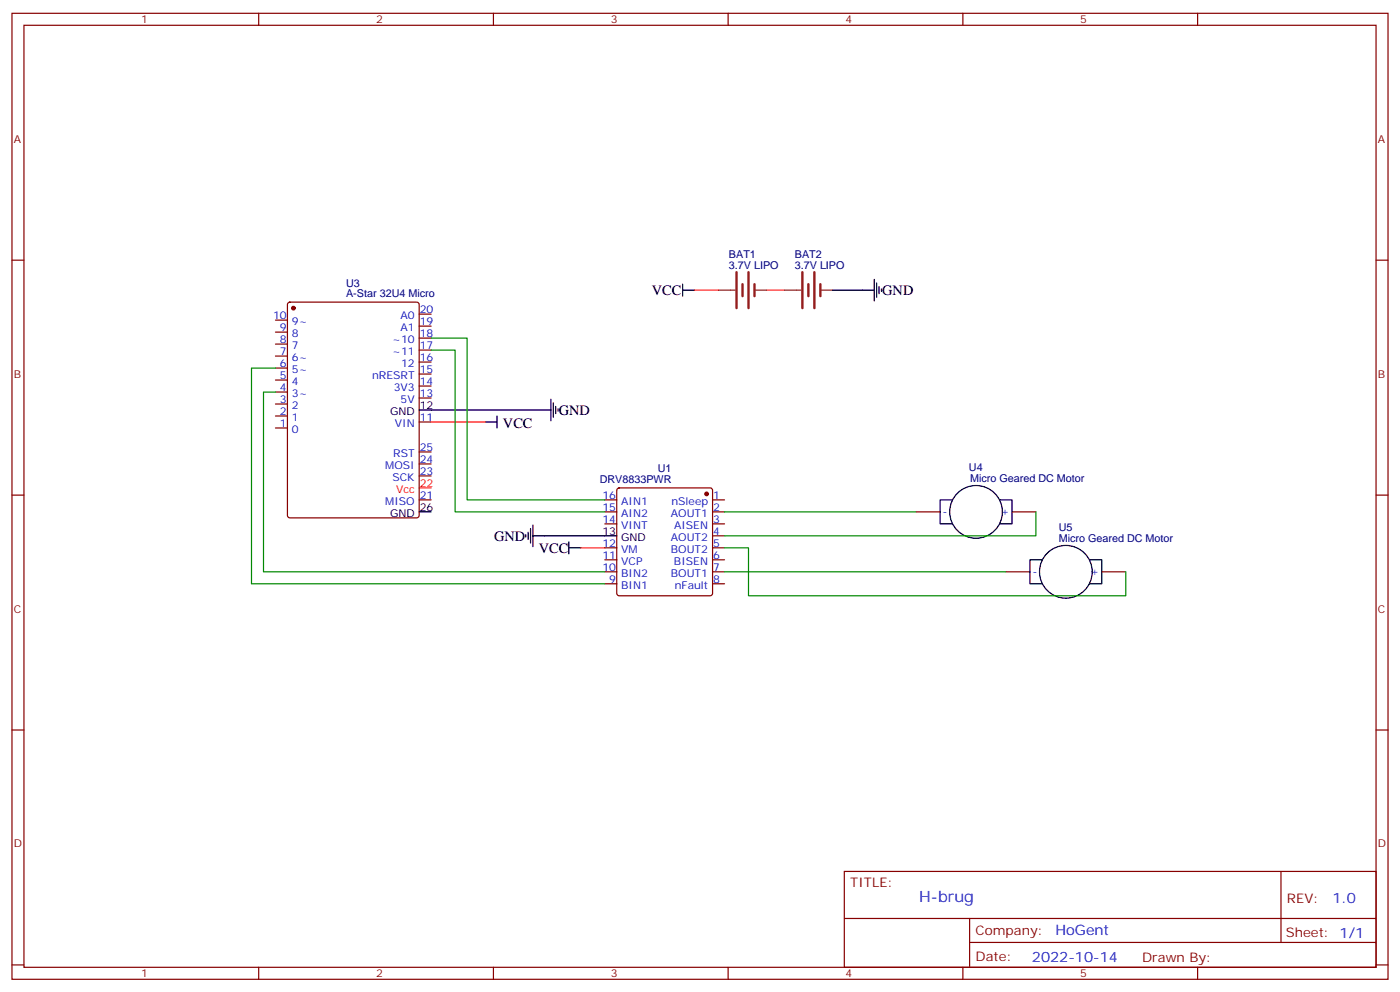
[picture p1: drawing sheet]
<svg xmlns="http://www.w3.org/2000/svg" width="412mm" height="292mm" viewBox="0 0 412 292" stroke-linecap="round" stroke-linejoin="round" font-family="sans-serif">
<g fill="none" stroke="#870000" stroke-width=".35">
<path d="M3.5 3.9h405.4v284.4h-405.4zM7.1 7.4h398.2v277.3h-398.2zM76.2 3.9v3.5M145.3 3.9v3.5M214.5 3.9v3.5M283.6 3.9v3.5M352.8 3.9v3.5M3.5 76.6h3.6M405.3 76.6h3.6M81.1 97.8h3.6M81.1 94.2h3.6M84.9 89.1l.5-.2h37.4l.6 .5 .1 62.3-.5 .7h-37.6l-.7-.4v-62.4z"/>
<path d="M123.5 99.5h3.5M123.5 96h3.5M123.5 92.5h3.5M81.1 118.9h3.6M81.1 115.4h3.6M81.1 111.9h3.6M81.1 108.3h3.6M81.1 104.8h3.6M81.1 101.3h3.6M123.5 117.2h3.5M123.5 113.6h3.5M123.5 110.1h3.5"/>
<path d="M123.5 106.6h3.5M123.5 103h3.5M81.1 126h3.6M81.1 122.4h3.6M123.5 124.2h3.5M123.5 136.6h3.5M123.5 133h3.5M3.5 145.7h3.6M123.5 147.1h3.5M123.5 140.1h3.5M178.2 147.1h3.5M178.2 150.7h3.5"/>
<path d="M178.2 154.2h3.5M181.9 143.8l.5-.2h26.8l.5 .2 .2 .5v30.4l-.2 .5-.5 .2h-26.8l-.5-.3-.2-.4v-30.4zM209.9 147.1h3.5M209.9 150.7h3.5M209.9 154.2h3.5M209.9 157.7h3.5M269.9 150.7h7M298.1 150.7h7.1M405.3 145.7h3.6M178.2 161.3h3.5M178.2 164.8h3.5M178.2 168.3h3.5"/>
<path d="M178.2 171.8h3.5M209.9 161.3h3.5M209.9 164.8h3.5M209.9 168.3h3.5M209.9 171.8h3.5M296.3 168.3h7.1M324.6 168.3h7M3.5 214.9h3.6M405.3 214.9h3.6M248.7 256.5h156.6v28.2h-156.6zM377.3 256.5v20.9M248.7 270.4h156.5"/>
<path d="M285.6 277.4h119.6M285.6 270.4v14.1M3.5 284h3.6M76.2 284.7v3.6M145.3 284.7v3.6M214.5 284.7v3.6M283.6 284.7v3.6M352.8 284.7v3.6M405.3 284h3.6"/>
</g>
<g fill="#870000" stroke="#870000" stroke-width=".35">
<circle cx="208.1" cy="145.4" r=".53"/>
<circle cx="86.4" cy="90.7" r=".53"/>
</g>
<g fill="none" stroke="#000" stroke-width=".35">
<path d="M201.1 85.4h3.5M201.1 83.6v3.6M245.2 85.4h12.3M257.5 82.2v6.4M258.2 83.3v4.2M258.9 84.3v2.2M259.6 85.1v.7M162.3 117.5v6.4M163 118.6v4.2M163.7 119.6v2.1M123.5 120.7h38.8M142.9 124.2h3.5"/>
<path d="M146.4 122.4v3.6M164.4 120.3v.7M123.5 150.7h3.5M154.9 157.4v.7M155.6 156.7v2.1M156.3 155.6v4.2M157 157.7h24.7M157 154.6v6.3M167.6 159.5v3.5M280.5 147.1h-3.6v7.1h3.6M294.6 147.1h3.5v7.1h-3.5M167.6 161.3h3.5"/>
<path d="M306.9 164.8h-3.5v7h3.5M321 164.8h3.6v7h-3.6"/>
<circle cx="287.5" cy="150.7" r="7.8"/>
<circle cx="314" cy="168.3" r="7.8"/>
</g>
<path d="M204.6 85.4h7.1M225.8 85.4h5.3M127 124.2h15.9M123.5 143.6h3.5M171.1 161.3h7.1" fill="none" stroke="#f00" stroke-width=".35"/>
<path d="M127 99.5h10.6v47.6h40.6M81.1 115.4h-3.5v52.9h100.6M81.1 108.3h-7v63.5h104.1M127 103h7.1v47.7h44.1M213.4 150.7h56.5M305.2 150.7v7h-91.8M213.4 161.3h7.1v14.1h111.1v-7.1M213.4 168.3h82.9" fill="none" stroke="#008700" stroke-width=".35"/>
<path d="M217 80.1v10.6M218.7 83.6v3.6M220.5 80.1v10.6M222.2 83.6v3.6M236.4 80.1v10.6M238.1 83.6v3.6M239.9 80.1v10.6M241.7 83.6v3.6" fill="none" stroke="#8c2424" stroke-width=".71"/>
<path d="M211.7 85.4h4.9M222.2 85.4h3.6M231.1 85.4h4.9M241.7 85.4h3.5" fill="none" stroke="#8c2424" stroke-width=".35"/>
<text font-size="4.6" fill="#00f" x="270.8" y="265.5">H-brug</text>
<g font-size="4.2">
<text x="192" y="86.8">VCC</text>
<text x="259.9" y="86.8">GND</text>
<text x="148.2" y="126">VCC</text>
<text x="164.6" y="122.1">GND</text>
<text x="145.5" y="159.1">GND</text>
<text x="158.7" y="162.7">VCC</text>
</g>
<g font-size="4.2" fill="#00f">
<text x="392.5" y="265.8">1.0</text>
<text x="310.9" y="275.3">HoGent</text>
<text x="304" y="283.1">2022-10-14</text>
</g>
<g font-size="3.9" fill="#800">
<text x="250.5" y="261.1">TITLE:</text>
<text x="379.1" y="265.8">REV:</text>
<text x="287.4" y="275.3">Company:</text>
<text x="378.7" y="275.9">Sheet: 1/1</text>
<text x="287.4" y="283">Date:</text>
<text x="336.4" y="283.1">Drawn By:</text>
</g>
<g font-size="3.2" fill="#800">
<text x="41.6" y="6.9">1</text>
<text x="110.8" y="6.9">2</text>
<text x="179.9" y="6.9">3</text>
<text x="249.1" y="6.9">4</text>
<text x="318.2" y="6.9">5</text>
<text x="4.1" y="42">A</text>
<text x="405.9" y="42">A</text>
<text x="4.1" y="111.2">B</text>
<text x="405.9" y="111.2">B</text>
<text x="4.1" y="180.3">C</text>
<text x="405.9" y="180.3">C</text>
<text x="4.1" y="249.4">D</text>
<text x="405.9" y="249.4">D</text>
<text x="41.6" y="287.7">1</text>
<text x="110.8" y="287.7">2</text>
<text x="179.9" y="287.7">3</text>
<text x="249.1" y="287.7">4</text>
<text x="318.2" y="287.7">5</text>
</g>
<g font-size="3.2" fill="#000080">
<text x="214.7" y="75.9">BAT1</text>
<text x="234.1" y="75.9">BAT2</text>
<text x="214.7" y="79.1">3.7V LIPO</text>
<text x="234.1" y="79.1">3.7V LIPO</text>
<text x="102" y="87.6">A-Star 32U4 Micro</text>
<text x="102" y="84.4">U3</text>
<text x="176.7" y="142.2">DRV8833PWR</text>
<text x="193.8" y="139.1">U1</text>
<text x="285.4" y="138.8">U4</text>
<text x="285.8" y="141.9">Micro Geared DC Motor</text>
<text x="311.9" y="159.5">Micro Geared DC Motor</text>
<text x="311.9" y="156.4">U5</text>
</g>
<g font-size="3.2" fill="#00f">
<text x="80.5" y="93.9">10</text>
<text x="86" y="95.6">9~</text>
<text x="118" y="93.9">A0</text>
<text x="123.6" y="95.6">19</text>
<text x="123.6" y="92.1">20</text>
<text x="82.5" y="100.9">8</text>
<text x="82.5" y="97.4">9</text>
<text x="86" y="99.2">8</text>
<text x="115.5" y="100.9">~10</text>
<text x="118" y="97.4">A1</text>
<text x="123.6" y="99.2">18</text>
<text x="82.5" y="108">6</text>
<text x="82.5" y="104.5">7</text>
<text x="86" y="106.2">6~</text>
<text x="86" y="102.7">7</text>
<text x="115.5" y="104.5">~11</text>
<text x="118.1" y="108">12</text>
<text x="123.6" y="106.2">16</text>
<text x="123.6" y="102.7">17</text>
<text x="82.5" y="111.5">5</text>
<text x="86" y="113.3">4</text>
<text x="86" y="109.7">5~</text>
<text x="109.6" y="111.5">nRESRT</text>
<text x="123.6" y="113.3">14</text>
<text x="123.6" y="109.7">15</text>
<text x="82.5" y="118.6">3</text>
<text x="82.5" y="115">4</text>
<text x="86" y="116.8">3~</text>
<text x="116" y="115">3V3</text>
<text x="118" y="118.6">5V</text>
<text x="123.6" y="116.8">13</text>
<text x="82.5" y="125.6">1</text>
<text x="82.5" y="122.1">2</text>
<text x="86" y="123.9">1</text>
<text x="86" y="120.3">2</text>
<text x="116.3" y="125.6">VIN</text>
<text x="123.6" y="123.9">11</text>
<text x="86" y="127.4">0</text>
<text x="113.5" y="138">MOSI</text>
<text x="115.8" y="134.4">RST</text>
<text x="123.6" y="136.2">24</text>
<text x="123.6" y="132.7">25</text>
<text x="115.6" y="141.5">SCK</text>
<text x="123.6" y="139.7">23</text>
<text x="113.5" y="148.6">MISO</text>
<text x="123.6" y="146.8">21</text>
<text x="177.5" y="146.8">16</text>
<text x="183" y="148.6">AIN1</text>
<text x="197.8" y="148.6">nSleep</text>
<text x="210.1" y="146.8">1</text>
<text x="177.5" y="153.8">14</text>
<text x="177.5" y="150.3">15</text>
<text x="183" y="155.6">VINT</text>
<text x="183" y="152.1">AIN2</text>
<text x="197.6" y="152.1">AOUT1</text>
<text x="198.5" y="155.6">AISEN</text>
<text x="210.1" y="150.3">2</text>
<text x="210.1" y="153.8">3</text>
<text x="277.6" y="151.7">-</text>
<text x="294.8" y="151.7">+</text>
<text x="177.5" y="160.9">12</text>
<text x="197.6" y="159.1">AOUT2</text>
<text x="210.1" y="157.4">4</text>
<text x="210.1" y="160.9">5</text>
<text x="177.5" y="168">10</text>
<text x="177.5" y="164.4">11</text>
<text x="183" y="166.2">VCP</text>
<text x="183" y="162.7">VM</text>
<text x="197.6" y="162.7">BOUT2</text>
<text x="198.5" y="166.2">BISEN</text>
<text x="210.1" y="164.4">6</text>
<text x="210.1" y="168">7</text>
<text x="179.5" y="171.5">9</text>
<text x="183" y="173.2">BIN1</text>
<text x="183" y="169.7">BIN2</text>
<text x="197.6" y="169.7">BOUT1</text>
<text x="198.7" y="173.2">nFault</text>
<text x="210.1" y="171.5">8</text>
<text x="304.1" y="169.4">-</text>
<text x="321.3" y="169.4">+</text>
</g>
<g font-size="3.2">
<text x="114.9" y="122.1">GND</text>
<text x="123.6" y="120.3">12</text>
<text x="114.9" y="152.1">GND</text>
<text x="123.6" y="150.3">26</text>
<text x="177.5" y="157.4">13</text>
<text x="183" y="159.1">GND</text>
</g>
<g font-size="3.2" fill="#f00">
<text x="123.6" y="143.3">22</text>
<text x="116.7" y="145">Vcc</text>
</g>
</svg>
